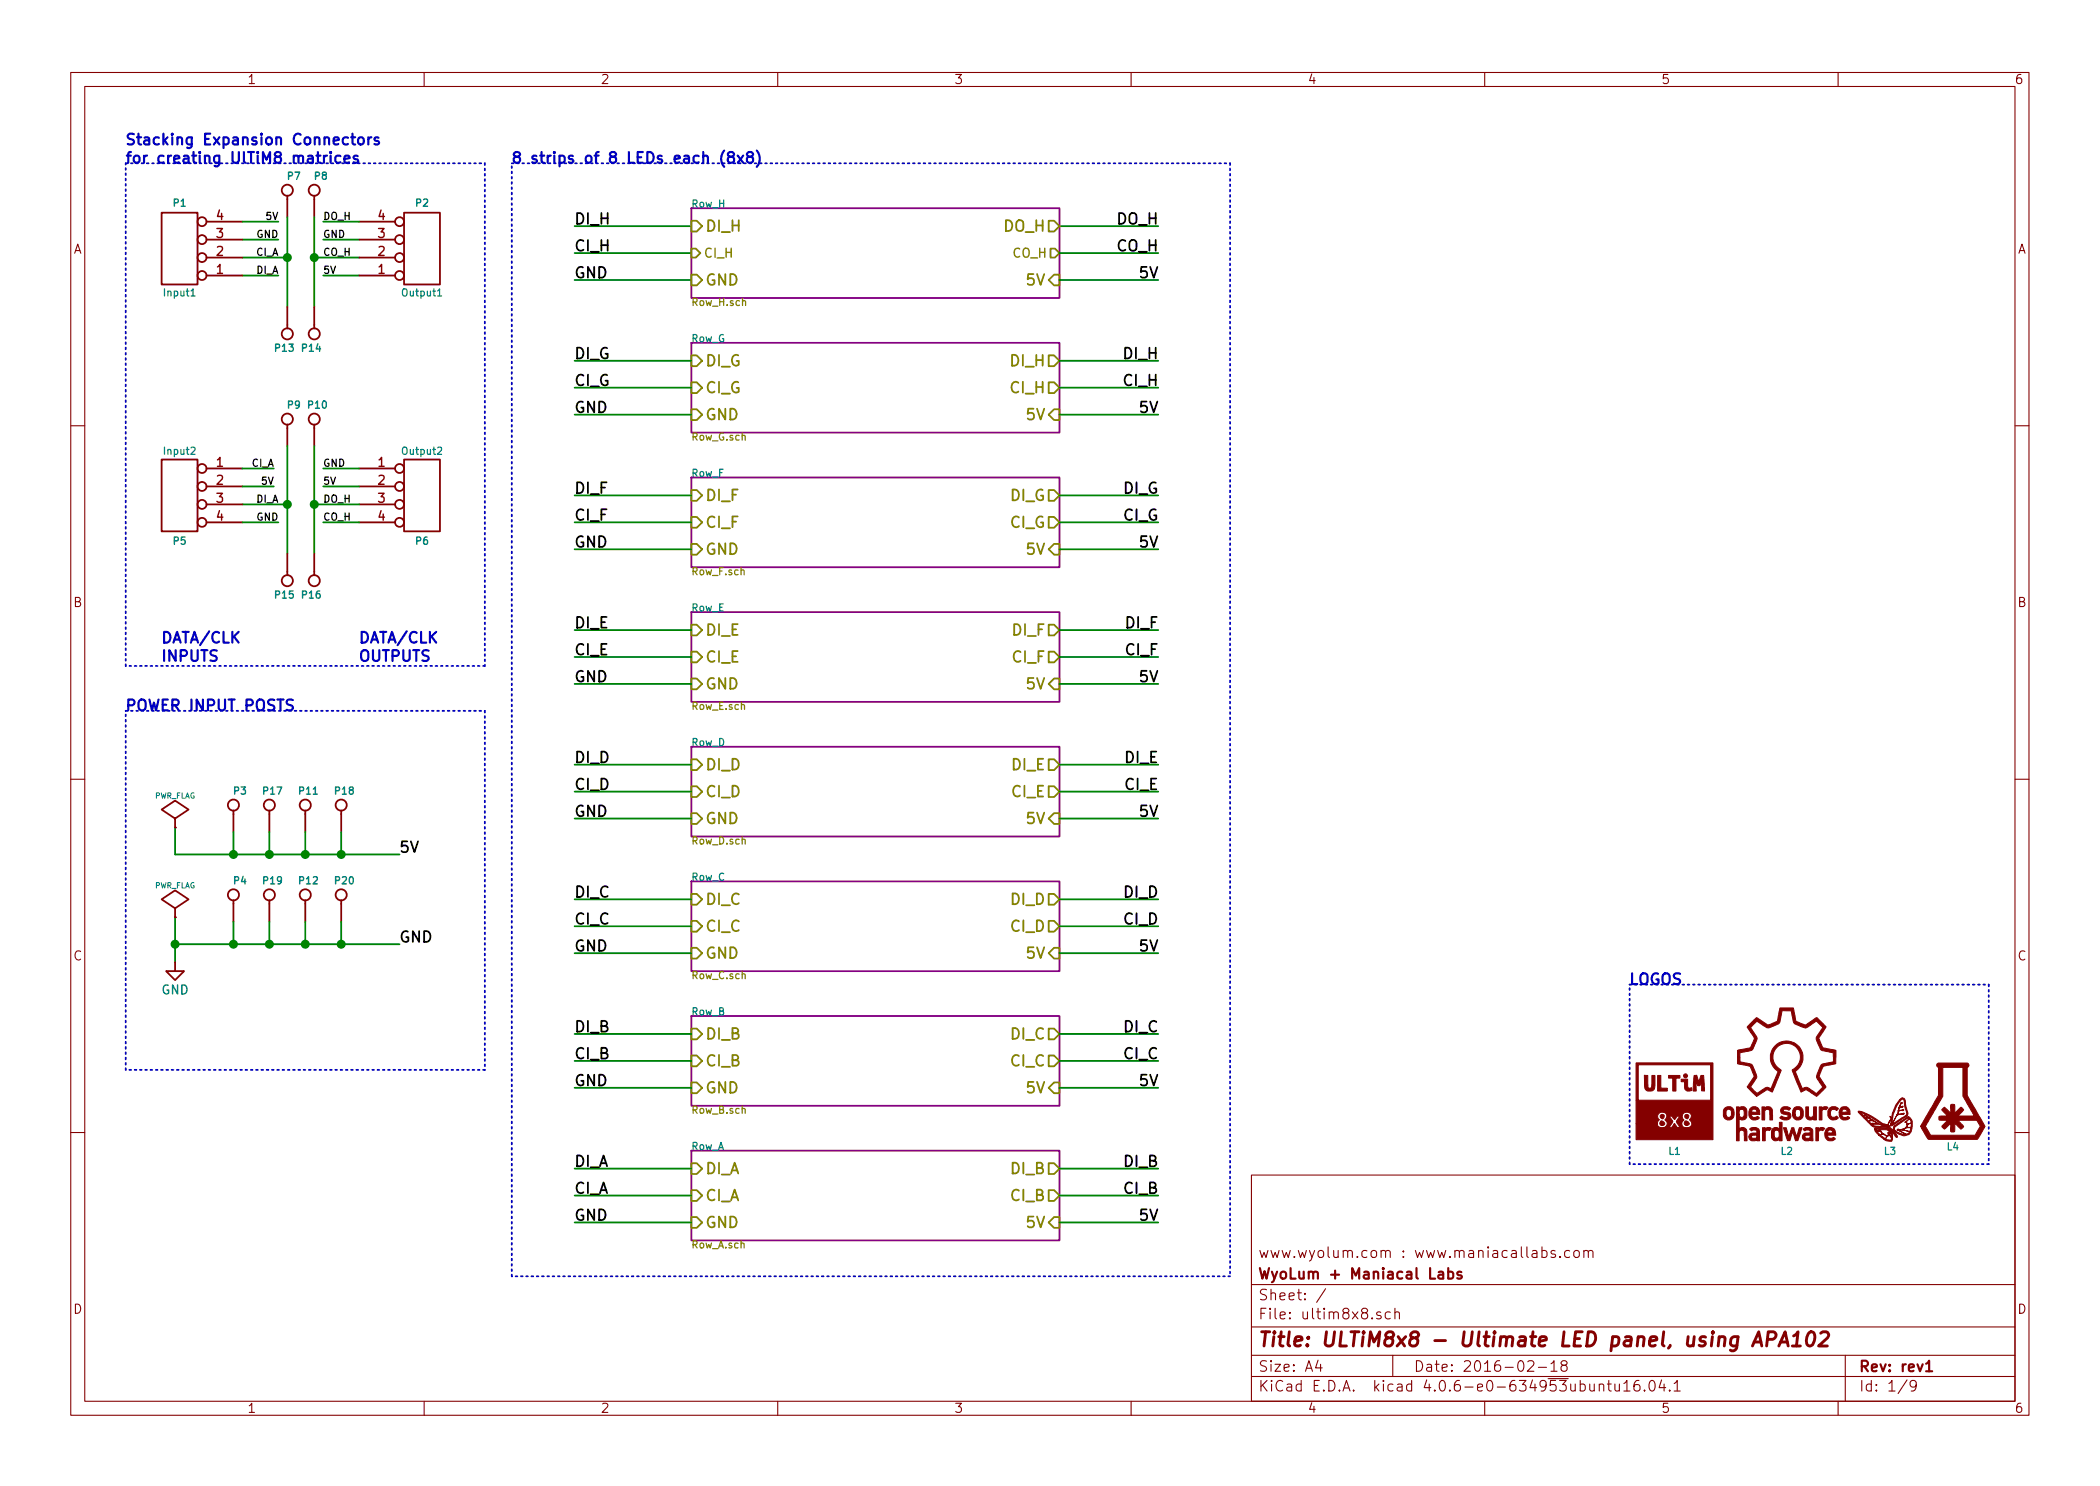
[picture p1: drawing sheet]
EESchema Schematic File Version 2
LIBS:power
LIBS:ultim8x8_sym
LIBS:ultim8x8-cache
EELAYER 25 0
EELAYER END
$Descr A4 11693 8268
encoding utf-8
Sheet 1 9
Title "ULTiM8x8 - Ultimate LED panel, using APA102"
Date "2016-02-18"
Rev "rev1"
Comp "WyoLum + Maniacal Labs"
Comment1 "www.wyolum.com : www.maniacallabs.com"
Comment2 ""
Comment3 ""
Comment4 ""
$EndDescr
Wire Wire Line
	1800 1325 2000 1325
Wire Wire Line
	1800 1525 2000 1525
Wire Wire Line
	1350 1525 1550 1525
Wire Wire Line
	3850 1550 3200 1550
Wire Wire Line
	3850 1250 3200 1250
Wire Wire Line
	3200 1400 3850 1400
Wire Wire Line
	5900 1250 6450 1250
Wire Wire Line
	975  4750 2225 4750
Wire Wire Line
	975  4600 975  4750
Wire Wire Line
	1350 1325 1550 1325
$Comp
L OSHW L2
U 1 1
P 9950 5975
F 0 "L2" H 9950 5550 40  0000 C CNN
F 1 "OSHW" H 9850 5975 30  0001 C CNN
F 2 "ultim8x8_libs:OSHW_6mm" H 9950 6130 30  0001 C CNN
F 3 "" H 9950 5975 60  0001 C CNN
F 4 "mfr_pn" H 9950 5975 60  0001 C CNN "manf#"
	1    9950 5975
	1    0    0    -1  
$EndComp
$Comp
L LOGO_WL L3
U 1 1
P 10525 6250
F 0 "L3" H 10525 6100 40  0000 C CNN
F 1 "Wyolum" H 10425 6250 30  0001 C CNN
F 2 "ultim8x8_libs:logo_wyo_butterfly_5mm" H 10450 6325 30  0001 C CNN
F 3 "" H 10525 6250 60  0001 C CNN
F 4 "mfr_pn" H 10525 6250 60  0001 C CNN "manf#"
	1    10525 6250
	1    0    0    -1  
$EndComp
Text Notes 700  900  0    60   ~ 12
Stacking Expansion Connectors\nfor creating UlTiM8 matrices
Text Label 1800 1325 0    40   ~ 0
GND
Text Label 1550 1325 2    40   ~ 0
GND
$Sheet
S 3850 1150 2050 500 
U 5117961B
F0 "Row_H" 40
F1 "Row_H.sch" 40
F2 "GND" I L 3850 1550 60 
F3 "5V" I R 5900 1550 60 
F4 "DO_H" O R 5900 1250 60 
F5 "DI_H" I L 3850 1250 60 
F6 "CO_H" O R 5900 1400 50 
F7 "CI_H" I L 3850 1400 50 
$EndSheet
Text Label 6450 1550 2    60   ~ 0
5V
Text Label 3200 1250 0    60   ~ 0
DI_H
Text Label 3200 1550 0    60   ~ 0
GND
Text Label 6450 1250 2    60   ~ 0
DO_H
$Sheet
S 3850 1900 2050 500 
U 5117954B
F0 "Row_G" 40
F1 "Row_G.sch" 40
F2 "GND" I L 3850 2300 60 
F3 "5V" I R 5900 2300 60 
F4 "DI_H" O R 5900 2000 60 
F5 "DI_G" I L 3850 2000 60 
F6 "CI_H" O R 5900 2150 60 
F7 "CI_G" I L 3850 2150 60 
$EndSheet
$Sheet
S 3850 2650 2050 500 
U 511794A8
F0 "Row_F" 40
F1 "Row_F.sch" 40
F2 "GND" I L 3850 3050 60 
F3 "5V" I R 5900 3050 60 
F4 "DI_G" O R 5900 2750 60 
F5 "DI_F" I L 3850 2750 60 
F6 "CI_G" O R 5900 2900 60 
F7 "CI_F" I L 3850 2900 60 
$EndSheet
$Sheet
S 3850 3400 2050 500 
U 51179413
F0 "Row_E" 40
F1 "Row_E.sch" 40
F2 "GND" I L 3850 3800 60 
F3 "5V" I R 5900 3800 60 
F4 "DI_F" O R 5900 3500 60 
F5 "DI_E" I L 3850 3500 60 
F6 "CI_F" O R 5900 3650 60 
F7 "CI_E" I L 3850 3650 60 
$EndSheet
$Sheet
S 3850 4150 2050 500 
U 51179344
F0 "Row_D" 40
F1 "Row_D.sch" 40
F2 "GND" I L 3850 4550 60 
F3 "5V" I R 5900 4550 60 
F4 "DI_D" I L 3850 4250 60 
F5 "CI_D" I L 3850 4400 60 
F6 "CI_E" O R 5900 4400 60 
F7 "DI_E" O R 5900 4250 60 
$EndSheet
$Sheet
S 3850 4900 2050 500 
U 51179283
F0 "Row_C" 40
F1 "Row_C.sch" 40
F2 "GND" I L 3850 5300 60 
F3 "5V" I R 5900 5300 60 
F4 "DI_C" I L 3850 5000 60 
F5 "CI_C" I L 3850 5150 60 
F6 "CI_D" O R 5900 5150 60 
F7 "DI_D" O R 5900 5000 60 
$EndSheet
$Sheet
S 3850 5650 2050 500 
U 51178F3E
F0 "Row_B" 40
F1 "Row_B.sch" 40
F2 "GND" I L 3850 6050 60 
F3 "5V" I R 5900 6050 60 
F4 "DI_B" I L 3850 5750 60 
F5 "CI_B" I L 3850 5900 60 
F6 "CI_C" O R 5900 5900 60 
F7 "DI_C" O R 5900 5750 60 
$EndSheet
$Sheet
S 3850 6400 2050 500 
U 511688A7
F0 "Row_A" 40
F1 "Row_A.sch" 40
F2 "GND" I L 3850 6800 60 
F3 "DI_A" I L 3850 6500 60 
F4 "5V" I R 5900 6800 60 
F5 "CI_A" I L 3850 6650 60 
F6 "CI_B" O R 5900 6650 60 
F7 "DI_B" O R 5900 6500 60 
$EndSheet
$Comp
L PWR_FLAG #FLG01
U 1 1
P 975 4600
F 0 "#FLG01" H 975 4695 30  0001 C CNN
F 1 "PWR_FLAG" H 975 4780 30  0000 C CNN
F 2 "" H 975 4600 60  0001 C CNN
F 3 "" H 975 4600 60  0001 C CNN
	1    975  4600
	1    0    0    -1  
$EndComp
Text Label 2225 4750 0    60   ~ 0
5V
Text Label 1550 2800 2    40   ~ 0
DI_A
Text Label 1550 2900 2    40   ~ 0
GND
Wire Wire Line
	1600 2800 1350 2800
Text Label 1800 2800 0    40   ~ 0
DO_H
Text Label 1800 2600 0    40   ~ 0
GND
Text Label 1550 1525 2    40   ~ 0
DI_A
Text Label 1800 1225 0    40   ~ 0
DO_H
Wire Wire Line
	6450 1550 5900 1550
Wire Wire Line
	6450 1400 5900 1400
Text Label 3200 1400 0    60   ~ 0
CI_H
Text Label 6450 1400 2    60   ~ 0
CO_H
Wire Wire Line
	3850 2300 3200 2300
Wire Wire Line
	3850 2000 3200 2000
Wire Wire Line
	3200 2150 3850 2150
Text Label 3200 2000 0    60   ~ 0
DI_G
Text Label 3200 2300 0    60   ~ 0
GND
Text Label 3200 2150 0    60   ~ 0
CI_G
Wire Wire Line
	3850 3050 3200 3050
Wire Wire Line
	3850 2750 3200 2750
Wire Wire Line
	3200 2900 3850 2900
Text Label 3200 2750 0    60   ~ 0
DI_F
Text Label 3200 3050 0    60   ~ 0
GND
Text Label 3200 2900 0    60   ~ 0
CI_F
Wire Wire Line
	3850 3800 3200 3800
Wire Wire Line
	3850 3500 3200 3500
Wire Wire Line
	3200 3650 3850 3650
Text Label 3200 3500 0    60   ~ 0
DI_E
Text Label 3200 3800 0    60   ~ 0
GND
Text Label 3200 3650 0    60   ~ 0
CI_E
Wire Wire Line
	3850 4550 3200 4550
Wire Wire Line
	3850 4250 3200 4250
Wire Wire Line
	3200 4400 3850 4400
Text Label 3200 4250 0    60   ~ 0
DI_D
Text Label 3200 4550 0    60   ~ 0
GND
Text Label 3200 4400 0    60   ~ 0
CI_D
Wire Wire Line
	3850 5300 3200 5300
Wire Wire Line
	3850 5000 3200 5000
Wire Wire Line
	3200 5150 3850 5150
Text Label 3200 5000 0    60   ~ 0
DI_C
Text Label 3200 5300 0    60   ~ 0
GND
Text Label 3200 5150 0    60   ~ 0
CI_C
Wire Wire Line
	3850 6050 3200 6050
Wire Wire Line
	3850 5750 3200 5750
Wire Wire Line
	3200 5900 3850 5900
Text Label 3200 5750 0    60   ~ 0
DI_B
Text Label 3200 6050 0    60   ~ 0
GND
Text Label 3200 5900 0    60   ~ 0
CI_B
Wire Wire Line
	3850 6800 3200 6800
Wire Wire Line
	3850 6500 3200 6500
Wire Wire Line
	3200 6650 3850 6650
Text Label 3200 6500 0    60   ~ 0
DI_A
Text Label 3200 6800 0    60   ~ 0
GND
Text Label 3200 6650 0    60   ~ 0
CI_A
Wire Wire Line
	5900 2000 6450 2000
Text Label 6450 2300 2    60   ~ 0
5V
Wire Wire Line
	6450 2300 5900 2300
Wire Wire Line
	6450 2150 5900 2150
Wire Wire Line
	5900 2750 6450 2750
Text Label 6450 3050 2    60   ~ 0
5V
Wire Wire Line
	6450 3050 5900 3050
Wire Wire Line
	6450 2900 5900 2900
Wire Wire Line
	5900 3500 6450 3500
Text Label 6450 3800 2    60   ~ 0
5V
Wire Wire Line
	6450 3800 5900 3800
Wire Wire Line
	6450 3650 5900 3650
Wire Wire Line
	5900 4250 6450 4250
Text Label 6450 4550 2    60   ~ 0
5V
Wire Wire Line
	6450 4550 5900 4550
Wire Wire Line
	6450 4400 5900 4400
Wire Wire Line
	5900 5000 6450 5000
Text Label 6450 5300 2    60   ~ 0
5V
Wire Wire Line
	6450 5300 5900 5300
Wire Wire Line
	6450 5150 5900 5150
Wire Wire Line
	5900 5750 6450 5750
Text Label 6450 6050 2    60   ~ 0
5V
Text Label 6450 5750 2    60   ~ 0
DI_C
Wire Wire Line
	6450 6050 5900 6050
Wire Wire Line
	6450 5900 5900 5900
Text Label 6450 5900 2    60   ~ 0
CI_C
Wire Wire Line
	5900 6500 6450 6500
Text Label 6450 6800 2    60   ~ 0
5V
Wire Wire Line
	6450 6800 5900 6800
Wire Wire Line
	6450 6650 5900 6650
Wire Wire Line
	1750 1425 2000 1425
Wire Wire Line
	1350 1425 1600 1425
Text Label 1550 1425 2    40   ~ 0
CI_A
Text Label 1800 1425 0    40   ~ 0
CO_H
Text Label 1800 2900 0    40   ~ 0
CO_H
Text Label 1525 2600 2    40   ~ 0
CI_A
Wire Wire Line
	975  5250 2225 5250
Wire Wire Line
	975  5100 975  5350
$Comp
L GND #PWR02
U 1 1
P 975 5350
F 0 "#PWR02" H 975 5100 50  0001 C CNN
F 1 "GND" H 975 5200 50  0000 C CNN
F 2 "" H 975 5350 50  0000 C CNN
F 3 "" H 975 5350 50  0000 C CNN
	1    975  5350
	1    0    0    -1  
$EndComp
Text Label 2225 5250 0    60   ~ 0
GND
$Comp
L PWR_FLAG #FLG03
U 1 1
P 975 5100
F 0 "#FLG03" H 975 5195 30  0001 C CNN
F 1 "PWR_FLAG" H 975 5280 30  0000 C CNN
F 2 "" H 975 5100 60  0001 C CNN
F 3 "" H 975 5100 60  0001 C CNN
	1    975  5100
	1    0    0    -1  
$EndComp
Connection ~ 975  5250
$Comp
L CONN4_S P1
U 1 1
P 1000 1375
F 0 "P1" H 1000 1125 40  0000 C CNB
F 1 "Input1" H 1000 1625 40  0000 C CNN
F 2 "ultim8x8_libs:header_2x2pos_th_male" H 1000 1325 60  0001 C CNN
F 3 "" H 1000 1325 60  0000 C CNN
F 4 "Value" H 1000 1375 60  0001 C CNN "manf#"
F 5 "CONN HEADER 50POS .100\" SGL GOLD" H 1000 1425 60  0001 L CNN "Field4"
F 6 "Header, Unshrouded, Male pin," H 1000 1525 60  0001 L CNN "Field5"
F 7 "0.1\"" H 1000 1625 60  0001 L CNN "Field6"
	1    1000 1375
	-1   0    0    1   
$EndComp
$Comp
L CONN4_S P2
U 1 1
P 2350 1375
F 0 "P2" H 2350 1125 40  0000 C CNB
F 1 "Output1" H 2350 1625 40  0000 C CNN
F 2 "ultim8x8_libs:header_2x2pos_th_male" H 2350 1325 60  0001 C CNN
F 3 "" H 2350 1325 60  0000 C CNN
F 4 "Value" H 2350 1375 60  0001 C CNN "manf#"
F 5 "CONN HEADER 50POS .100\" SGL GOLD" H 2350 1425 60  0001 L CNN "Field4"
F 6 "Header, Unshrouded, Male pin," H 2350 1525 60  0001 L CNN "Field5"
F 7 "0.1\"" H 2350 1625 60  0001 L CNN "Field6"
	1    2350 1375
	1    0    0    1   
$EndComp
$Comp
L CONN4_S P5
U 1 1
P 1000 2750
F 0 "P5" H 1000 2500 40  0000 C CNB
F 1 "Input2" H 1000 3000 40  0000 C CNN
F 2 "ultim8x8_libs:header_2x2pos_th_male" H 1000 2700 60  0001 C CNN
F 3 "" H 1000 2700 60  0000 C CNN
F 4 "Value" H 1000 2750 60  0001 C CNN "manf#"
F 5 "CONN HEADER 50POS .100\" SGL GOLD" H 1000 2800 60  0001 L CNN "Field4"
F 6 "Header, Unshrouded, Male pin," H 1000 2900 60  0001 L CNN "Field5"
F 7 "0.1\"" H 1000 3000 60  0001 L CNN "Field6"
	1    1000 2750
	-1   0    0    -1  
$EndComp
$Comp
L CONN4_S P6
U 1 1
P 2350 2750
F 0 "P6" H 2350 2500 40  0000 C CNB
F 1 "Output2" H 2350 3000 40  0000 C CNN
F 2 "ultim8x8_libs:header_2x2pos_th_male" H 2350 2700 60  0001 C CNN
F 3 "" H 2350 2700 60  0000 C CNN
F 4 "Value" H 2350 2750 60  0001 C CNN "manf#"
F 5 "CONN HEADER 50POS .100\" SGL GOLD" H 2350 2800 60  0001 L CNN "Field4"
F 6 "Header, Unshrouded, Male pin," H 2350 2900 60  0001 L CNN "Field5"
F 7 "0.1\"" H 2350 3000 60  0001 L CNN "Field6"
	1    2350 2750
	1    0    0    -1  
$EndComp
Text Label 6450 6500 2    60   ~ 0
DI_B
Text Label 6450 6650 2    60   ~ 0
CI_B
Text Label 6450 5000 2    60   ~ 0
DI_D
Text Label 6450 5150 2    60   ~ 0
CI_D
Text Label 6450 4250 2    60   ~ 0
DI_E
Text Label 6450 4400 2    60   ~ 0
CI_E
Text Label 6450 3500 2    60   ~ 0
DI_F
Text Label 6450 3650 2    60   ~ 0
CI_F
Text Label 6450 2750 2    60   ~ 0
DI_G
Text Label 6450 2900 2    60   ~ 0
CI_G
Text Label 6450 2000 2    60   ~ 0
DI_H
Text Label 6450 2150 2    60   ~ 0
CI_H
$Comp
L CONN_1 P3
U 1 1
P 1300 4475
F 0 "P3" V 1375 4400 40  0000 L CNB
F 1 "5V" H 1300 4530 30  0001 C CNN
F 2 "ultim8x8_libs:Screw" H 1300 4475 60  0001 C CNN
F 3 "" H 1300 4475 60  0000 C CNN
F 4 "mfr_pn" H 1300 4475 60  0001 C CNN "manf#"
	1    1300 4475
	0    -1   -1   0   
$EndComp
$Comp
L CONN_1 P4
U 1 1
P 1300 4975
F 0 "P4" V 1375 4900 40  0000 L CNB
F 1 "GND" H 1300 5030 30  0001 C CNN
F 2 "ultim8x8_libs:Screw" H 1300 4975 60  0001 C CNN
F 3 "" H 1300 4975 60  0000 C CNN
F 4 "mfr_pn" H 1300 4975 60  0001 C CNN "manf#"
	1    1300 4975
	0    -1   -1   0   
$EndComp
Wire Wire Line
	1300 4625 1300 4750
Connection ~ 1300 4750
Wire Wire Line
	1300 5125 1300 5250
Connection ~ 1300 5250
Text Notes 9075 5475 0    60   ~ 12
LOGOS
Text Notes 700  3950 0    60   ~ 12
POWER INPUT POSTS
Text Notes 2000 3675 0    60   ~ 12
DATA/CLK\nOUTPUTS
Text Notes 900  3675 0    60   ~ 12
DATA/CLK\nINPUTS
Text Notes 2850 900  0    60   ~ 12
8 strips of 8 LEDs each (8x8)
$Comp
L LOGO_ML L4
U 1 1
P 10875 6125
F 0 "L4" H 10875 5875 40  0000 C CNN
F 1 "Maniacal Labs" H 10775 6125 30  0001 C CNN
F 2 "ultim8x8_libs:logo_MLlabs_5mm" H 10800 6200 30  0001 C CNN
F 3 "" H 10875 6125 60  0001 C CNN
F 4 "mfr_pn" H 10875 6125 60  0001 C CNN "manf#"
	1    10875 6125
	1    0    0    -1  
$EndComp
Wire Notes Line
	700  900  2700 900 
Wire Notes Line
	2700 3700 700  3700
Wire Notes Line
	700  3950 2700 3950
Wire Notes Line
	2700 3950 2700 5950
Wire Notes Line
	2700 5950 700  5950
Wire Notes Line
	700  5950 700  3950
Wire Notes Line
	9075 5475 11075 5475
Wire Notes Line
	11075 5475 11075 6475
Wire Notes Line
	11075 6475 9075 6475
Wire Notes Line
	9075 6475 9075 5475
Wire Notes Line
	2850 900  6850 900 
Wire Notes Line
	6850 900  6850 7100
Wire Notes Line
	6850 7100 2850 7100
Wire Notes Line
	2850 7100 2850 900 
$Comp
L LOGO_U88 L1
U 1 1
P 9325 6125
F 0 "L1" H 9325 5850 40  0000 C CNN
F 1 "ULTiM8x8" H 9225 6125 30  0001 C CNN
F 2 "ultim8x8_libs:logo_ultim8x8_7mm" H 9325 6280 30  0001 C CNN
F 3 "" H 9325 6125 60  0001 C CNN
F 4 "mfr_pn" H 9325 6125 60  0001 C CNN "manf#"
	1    9325 6125
	1    0    0    -1  
$EndComp
$Comp
L CONN_1 P11
U 1 1
P 1700 4475
F 0 "P11" V 1775 4400 40  0000 L CNB
F 1 "5V" H 1700 4530 30  0001 C CNN
F 2 "ultim8x8_libs:Screw" H 1700 4475 60  0001 C CNN
F 3 "" H 1700 4475 60  0000 C CNN
F 4 "mfr_pn" H 1700 4475 60  0001 C CNN "manf#"
	1    1700 4475
	0    -1   -1   0   
$EndComp
$Comp
L CONN_1 P12
U 1 1
P 1700 4975
F 0 "P12" V 1775 4900 40  0000 L CNB
F 1 "GND" H 1700 5030 30  0001 C CNN
F 2 "ultim8x8_libs:Screw" H 1700 4975 60  0001 C CNN
F 3 "" H 1700 4975 60  0000 C CNN
F 4 "mfr_pn" H 1700 4975 60  0001 C CNN "manf#"
	1    1700 4975
	0    -1   -1   0   
$EndComp
Wire Wire Line
	1700 4625 1700 4750
Connection ~ 1700 4750
Wire Wire Line
	1700 5125 1700 5250
Connection ~ 1700 5250
$Comp
L CONN_1 P8
U 1 1
P 1750 1050
F 0 "P8" V 1825 975 40  0000 L CNB
F 1 "CO_H" H 1750 1105 30  0001 C CNN
F 2 "ultim8x8_libs:Screw" H 1750 1050 60  0001 C CNN
F 3 "" H 1750 1050 60  0000 C CNN
F 4 "mfr_pn" H 1750 1050 60  0001 C CNN "manf#"
	1    1750 1050
	0    -1   -1   0   
$EndComp
$Comp
L CONN_1 P9
U 1 1
P 1600 2325
F 0 "P9" V 1675 2250 40  0000 L CNB
F 1 "DI_A" H 1600 2380 30  0001 C CNN
F 2 "ultim8x8_libs:Screw" H 1600 2325 60  0001 C CNN
F 3 "" H 1600 2325 60  0000 C CNN
F 4 "mfr_pn" H 1600 2325 60  0001 C CNN "manf#"
	1    1600 2325
	0    -1   -1   0   
$EndComp
$Comp
L CONN_1 P7
U 1 1
P 1600 1050
F 0 "P7" V 1675 975 40  0000 L CNB
F 1 "CI_A" H 1600 1105 30  0001 C CNN
F 2 "ultim8x8_libs:Screw" H 1600 1050 60  0001 C CNN
F 3 "" H 1600 1050 60  0000 C CNN
F 4 "mfr_pn" H 1600 1050 60  0001 C CNN "manf#"
	1    1600 1050
	0    -1   -1   0   
$EndComp
$Comp
L CONN_1 P10
U 1 1
P 1750 2325
F 0 "P10" V 1825 2250 40  0000 L CNB
F 1 "DO_H" H 1750 2380 30  0001 C CNN
F 2 "ultim8x8_libs:Screw" H 1750 2325 60  0001 C CNN
F 3 "" H 1750 2325 60  0000 C CNN
F 4 "mfr_pn" H 1750 2325 60  0001 C CNN "manf#"
	1    1750 2325
	0    -1   -1   0   
$EndComp
Wire Wire Line
	1750 1200 1750 1700
Wire Wire Line
	1600 1200 1600 1700
Wire Wire Line
	1750 2475 1750 3075
Wire Wire Line
	1600 2475 1600 3075
Wire Wire Line
	1550 1225 1350 1225
Wire Wire Line
	1800 1225 2000 1225
Wire Wire Line
	1800 2900 2000 2900
Wire Wire Line
	1550 2900 1350 2900
Text Label 1525 2700 2    40   ~ 0
5V
Text Label 1800 2700 0    40   ~ 0
5V
Text Label 1800 1525 0    40   ~ 0
5V
Text Label 1550 1225 2    40   ~ 0
5V
Wire Wire Line
	1800 2600 2000 2600
Wire Wire Line
	1525 2600 1350 2600
Wire Wire Line
	1750 2800 2000 2800
Wire Wire Line
	1525 2700 1350 2700
Wire Wire Line
	1800 2700 2000 2700
$Comp
L CONN_1 P17
U 1 1
P 1500 4475
F 0 "P17" V 1575 4400 40  0000 L CNB
F 1 "5V" H 1500 4530 30  0001 C CNN
F 2 "ultim8x8_libs:Screw" H 1500 4475 60  0001 C CNN
F 3 "" H 1500 4475 60  0000 C CNN
F 4 "mfr_pn" H 1500 4475 60  0001 C CNN "manf#"
	1    1500 4475
	0    -1   -1   0   
$EndComp
$Comp
L CONN_1 P18
U 1 1
P 1900 4475
F 0 "P18" V 1975 4400 40  0000 L CNB
F 1 "5V" H 1900 4530 30  0001 C CNN
F 2 "ultim8x8_libs:Screw" H 1900 4475 60  0001 C CNN
F 3 "" H 1900 4475 60  0000 C CNN
F 4 "mfr_pn" H 1900 4475 60  0001 C CNN "manf#"
	1    1900 4475
	0    -1   -1   0   
$EndComp
Wire Wire Line
	1500 4625 1500 4750
Connection ~ 1500 4750
Wire Wire Line
	1900 4625 1900 4750
Connection ~ 1900 4750
$Comp
L CONN_1 P19
U 1 1
P 1500 4975
F 0 "P19" V 1575 4900 40  0000 L CNB
F 1 "GND" H 1500 5030 30  0001 C CNN
F 2 "ultim8x8_libs:Screw" H 1500 4975 60  0001 C CNN
F 3 "" H 1500 4975 60  0000 C CNN
F 4 "mfr_pn" H 1500 4975 60  0001 C CNN "manf#"
	1    1500 4975
	0    -1   -1   0   
$EndComp
$Comp
L CONN_1 P20
U 1 1
P 1900 4975
F 0 "P20" V 1975 4900 40  0000 L CNB
F 1 "GND" H 1900 5030 30  0001 C CNN
F 2 "ultim8x8_libs:Screw" H 1900 4975 60  0001 C CNN
F 3 "" H 1900 4975 60  0000 C CNN
F 4 "mfr_pn" H 1900 4975 60  0001 C CNN "manf#"
	1    1900 4975
	0    -1   -1   0   
$EndComp
Wire Wire Line
	1500 5125 1500 5250
Connection ~ 1500 5250
Wire Wire Line
	1900 5125 1900 5250
Connection ~ 1900 5250
Wire Notes Line
	700  3700 700  900 
Wire Notes Line
	2700 900  2700 3700
$Comp
L CONN_1 P13
U 1 1
P 1600 1850
F 0 "P13" V 1675 1775 40  0000 L CNB
F 1 "CI_A" H 1600 1905 30  0001 C CNN
F 2 "ultim8x8_libs:Screw" H 1600 1850 60  0001 C CNN
F 3 "" H 1600 1850 60  0000 C CNN
F 4 "mfr_pn" H 1600 1850 60  0001 C CNN "manf#"
	1    1600 1850
	0    1    1    0   
$EndComp
$Comp
L CONN_1 P14
U 1 1
P 1750 1850
F 0 "P14" V 1825 1775 40  0000 L CNB
F 1 "CO_H" H 1750 1905 30  0001 C CNN
F 2 "ultim8x8_libs:Screw" H 1750 1850 60  0001 C CNN
F 3 "" H 1750 1850 60  0000 C CNN
F 4 "mfr_pn" H 1750 1850 60  0001 C CNN "manf#"
	1    1750 1850
	0    1    1    0   
$EndComp
Connection ~ 1600 1425
Connection ~ 1750 1425
$Comp
L CONN_1 P15
U 1 1
P 1600 3225
F 0 "P15" V 1675 3150 40  0000 L CNB
F 1 "DI_A" H 1600 3280 30  0001 C CNN
F 2 "ultim8x8_libs:Screw" H 1600 3225 60  0001 C CNN
F 3 "" H 1600 3225 60  0000 C CNN
F 4 "mfr_pn" H 1600 3225 60  0001 C CNN "manf#"
	1    1600 3225
	0    1    1    0   
$EndComp
$Comp
L CONN_1 P16
U 1 1
P 1750 3225
F 0 "P16" V 1825 3150 40  0000 L CNB
F 1 "DO_H" H 1750 3280 30  0001 C CNN
F 2 "ultim8x8_libs:Screw" H 1750 3225 60  0001 C CNN
F 3 "" H 1750 3225 60  0000 C CNN
F 4 "mfr_pn" H 1750 3225 60  0001 C CNN "manf#"
	1    1750 3225
	0    1    1    0   
$EndComp
Connection ~ 1600 2800
Connection ~ 1750 2800
$EndSCHEMATC
